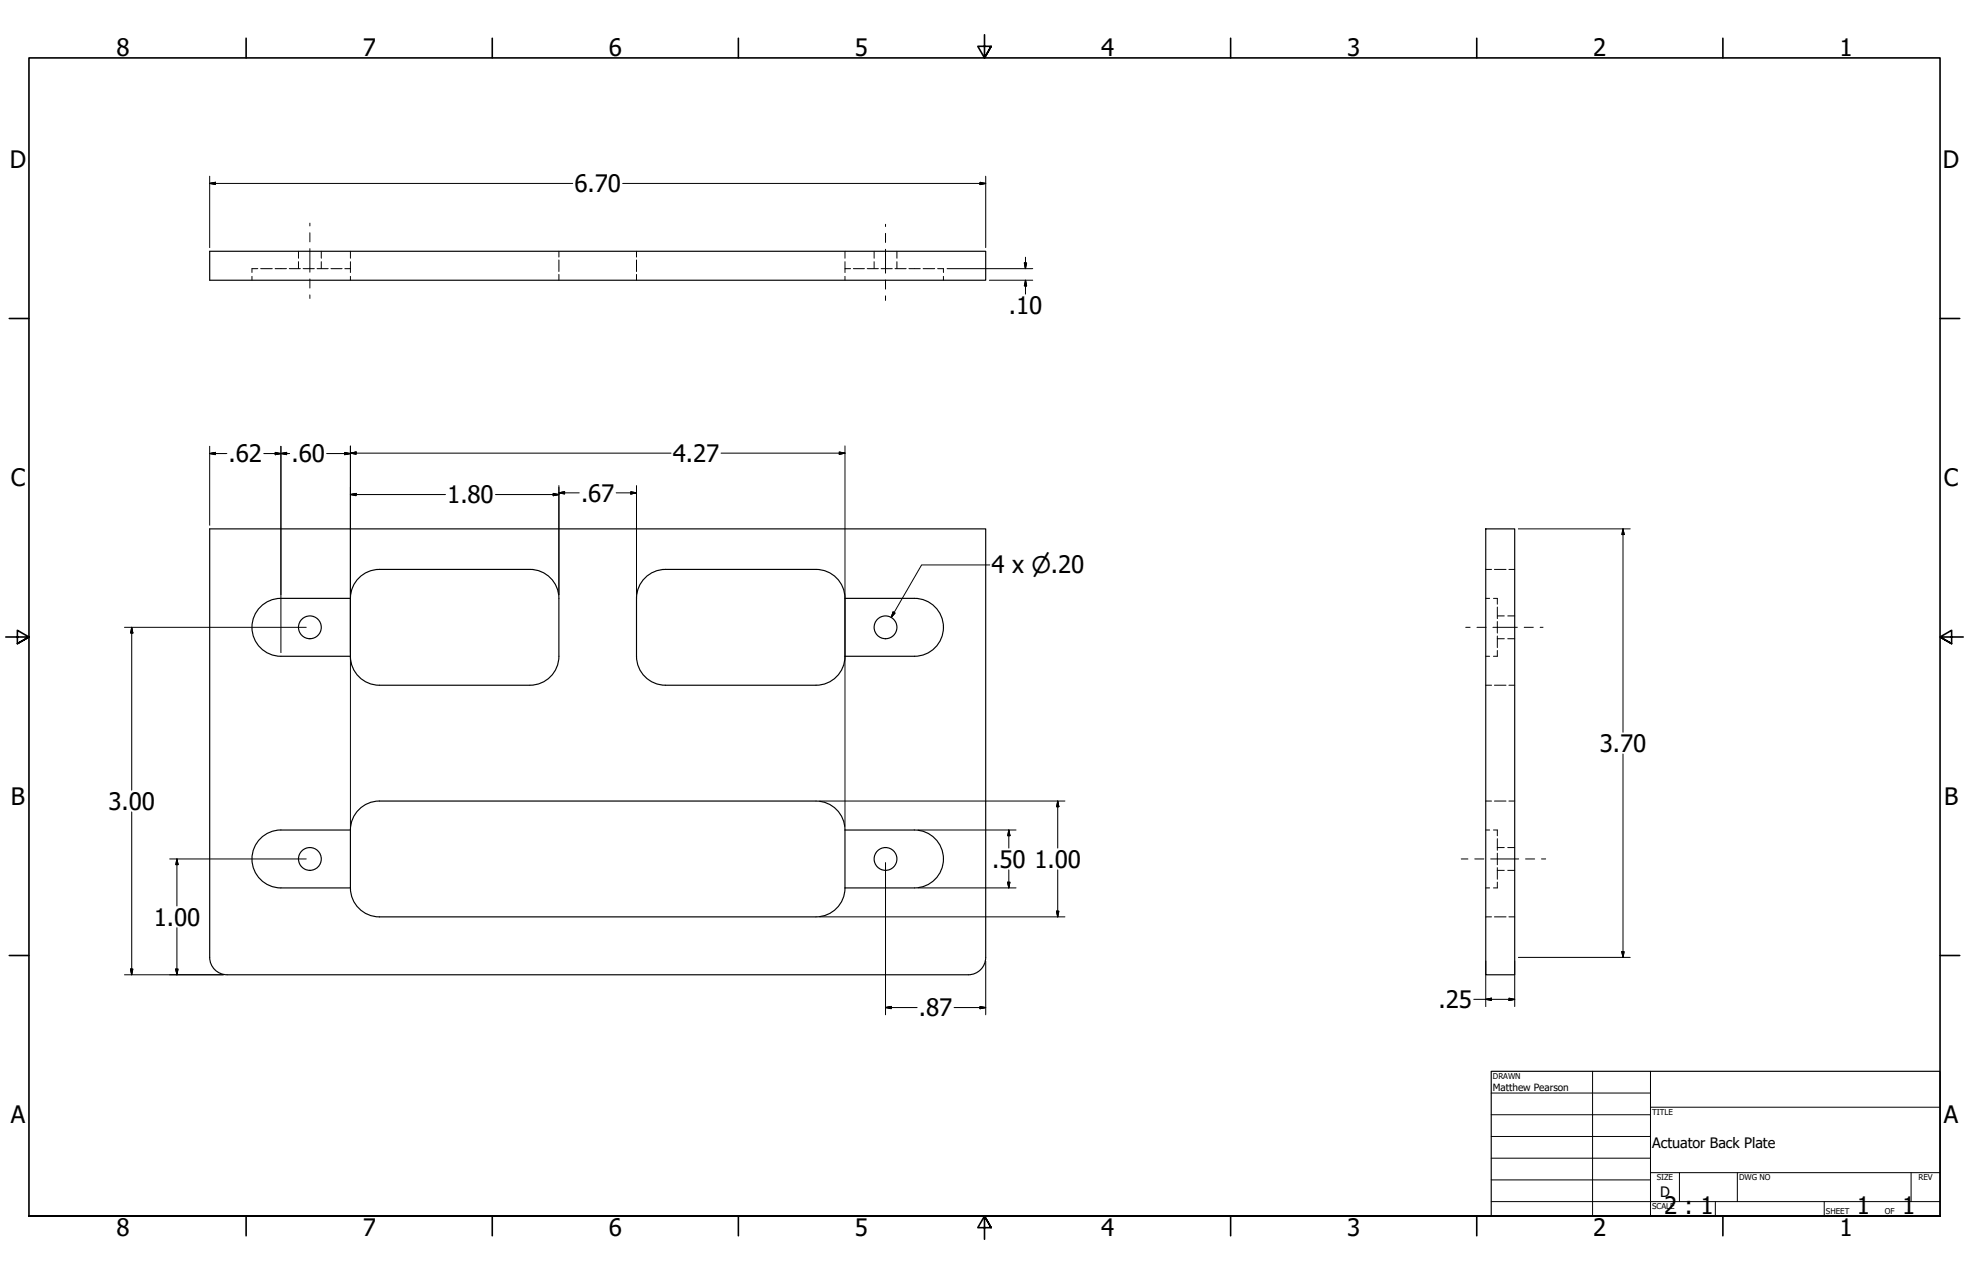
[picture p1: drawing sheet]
<svg xmlns="http://www.w3.org/2000/svg" width="864mm" height="559mm" viewBox="0 0 864 559" stroke-linecap="round" stroke-linejoin="round" font-family="sans-serif">
<!-- layer: Visible (ANSI) -->
<g fill="none" stroke="#000" stroke-width=".51">
<path d="M92 110.2h340.3v12.7h-340.3zM92 232h340.3v187.9a7.6 7.6 0 0 1-7.6 7.7h-325.1a7.6 7.6 0 0 1-7.6-7.7zM651.6 232h12.7v195.6h-12.7zM166.4 249.8h66a12.7 12.7 0 0 1 12.7 12.7v25.4a12.7 12.7 0 0 1-12.7 12.7h-66a12.7 12.7 0 0 1-12.7-12.7M166.4 249.8a12.7 12.7 0 0 0-12.7 12.7M153.7 262.5h-30.5a12.7 12.7 0 0 0-12.7 12.7 12.7 12.7 0 0 0 12.7 12.7h30.5M153.7 262.5v25.4M370.6 262.5a12.7 12.7 0 0 0-12.7-12.7h-66a12.7 12.7 0 0 0-12.7 12.7v25.4a12.7 12.7 0 0 0 12.7 12.7h66a12.7 12.7 0 0 0 12.7-12.7M370.6 262.5h30.5a12.7 12.7 0 0 1 12.7 12.7 12.7 12.7 0 0 1-12.7 12.7h-30.5M370.6 262.5v25.4M166.4 351.4h191.5a12.7 12.7 0 0 1 12.7 12.7M166.4 351.4a12.7 12.7 0 0 0-12.7 12.7"/>
<path d="M153.7 364.1h-30.5a12.7 12.7 0 0 0-12.7 12.7 12.7 12.7 0 0 0 12.7 12.7h30.5M153.7 364.1v25.4M370.6 364.1h30.5a12.7 12.7 0 0 1 12.7 12.7 12.7 12.7 0 0 1-12.7 12.7h-30.5M370.6 364.1v25.4M153.7 389.5a12.7 12.7 0 0 0 12.7 12.7h191.5a12.7 12.7 0 0 0 12.7-12.7"/>
<circle cx="135.9" cy="275.2" r="5"/>
<circle cx="388.4" cy="275.2" r="5"/>
<circle cx="135.9" cy="376.8" r="5"/>
<circle cx="388.4" cy="376.8" r="5"/>
</g>
<!-- layer: Hidden (ANSI) -->
<g fill="none" stroke="#000" stroke-width=".44">
<path d="M113.1 117.8h-2.6v1.7M114.3 117.8h5.1M120.7 117.8h5M126.9 117.8h4.8M130.9 110.2v3.1M130.9 114.8v3M133 117.8h4.8M139.1 117.8h4.8M140.9 110.2v3.1M140.9 114.8v3M145.2 117.8h4.8M151.3 117.8h2.4"/>
<path d="M153.7 110.2v3.1M153.7 114.8v4.7M245.1 110.2v2.6M245.1 114v5.1M279.2 110.2v2.6M279.2 114v5.1M370.6 110.2v3.1M370.6 114.8v3M373 117.8h-2.4v1.7M374.3 117.8h4.8M380.4 117.8h4.8M383.4 110.2v3.1"/>
<path d="M383.4 114.8v3M386.5 117.8h4.8M392.6 117.8h4.8M393.4 110.2v3.1M393.4 114.8v3M398.7 117.8h4.9M404.9 117.8h5.1M411.2 117.8h2.6v1.7M110.5 121.2v1.7M153.7 121.2v1.7M245.1 120.4v2.5M279.2 120.4v2.5"/>
<path d="M370.6 121.2v1.7M413.8 121.2v1.7M651.6 249.8h2.6M655.5 249.8h5M661.8 249.8h2.5M651.6 262.5h1.7M655 262.5h1.7v2.5M656.7 266.3v5M656.7 272.6v5.1M656.7 279v5M656.7 270.2h3.1M661.3 270.2h3"/>
<path d="M651.6 287.9h1.7M656.7 285.3v2.6h-1.7M656.7 280.2h3.1M661.3 280.2h3M651.6 300.6h2.6M655.5 300.6h5M661.8 300.6h2.5M651.6 351.4h2.6M655.5 351.4h5M661.8 351.4h2.5M651.6 364.1h1.7M655 364.1h1.7v2.5"/>
<path d="M656.7 367.9v5M656.7 374.2v5.1M656.7 371.8h3.1M661.3 371.8h3M651.6 389.5h1.7M656.7 386.9v2.6h-1.7M656.7 380.6v5M656.7 381.8h3.1M661.3 381.8h3M651.6 402.2h2.6M655.5 402.2h5M661.8 402.2h2.5"/>
</g>
<!-- layer: Border (ANSI) -->
<g fill="none" stroke="#000" stroke-width=".71">
<path d="M107.9 16.8v8.6M215.9 16.8v8.6M323.8 16.8v8.6M431.8 15.2v10.2l-2.9-5.1h5.8l-2.9 5.1 2.9-5.1M539.8 16.8v8.6M647.7 16.8v8.6M755.6 16.8v8.6M4.1 139.7h8.6M850.9 139.7h8.6M2.5 279.4h10.2l-5.1-2.9v5.8l5.1-2.9-5.1 2.9M861.1 279.4h-10.2l5.1-2.9v5.8l-5.1-2.9 5.1 2.9M4.1 419.1h8.6"/>
<path d="M850.9 419.1h8.6M12.7 533.4v-508h838.2v508h-838.2h838.2M107.9 533.4v8.6M215.9 533.4v8.6M323.8 533.4v8.6M434.7 538.5l-2.9-5.1 2.9 5.1h-5.8l2.9-5.1v10.2M539.8 533.4v8.6M647.7 533.4v8.6M755.6 533.4v8.6"/>
</g>
<!-- layer: Title (ANSI) -->
<g fill="none" stroke="#000" stroke-width=".44">
<path d="M654 479.4h69.9M698.5 469.9v63.5M723.9 469.9v63.5M654 488.9h69.9M654 498.5h69.9M723.9 485.6h127M654 508h69.9M654 517.5h69.9M723.9 514.3h127M736.6 514.3v12.7M762 514.3v12.7M838.2 514.3v12.7"/>
<path d="M654 527h196.9M752.3 527v6.4M800.1 527v6.4"/>
</g>
<path d="M654 469.9h196.9v63.5h-196.9z" fill="none" stroke="#000" stroke-width=".51"/>
<!-- layer: Dimension (ANSI) -->
<g fill="none" stroke="#000" stroke-width=".44">
<path d="M92 77.3v31.3M429.8 80l2.5 .5-2.5 .5zM432.3 77.3v31.3M92 80.5l2.5-.5v1zM92 80.5h159.2M273.1 80.5h159.2M415.4 117.8h37.6M449.3 115.3h1l-.5 2.5zM449.8 112.8v5M433.9 122.9h19.1M449.8 122.9l.5 2.5h-1zM449.8 122.9v6.1"/>
<path d="M92 198.9l2.5-.5v1zM92 195.8v34.6M92 198.9h7.5M115.7 198.9h11.3M120.7 198.4l2.5 .5-2.5 .5zM123.2 198.9l2.5-.5v1zM123.2 195.8v90.5M143.3 198.9h10.4M151.2 198.4l2.5 .5-2.5 .5zM153.7 198.8l2.5-.5v1zM153.7 195.6v166.9M153.7 198.8h140.6"/>
<path d="M316.3 198.8h54.3M368.1 198.3l2.5 .5-2.5 .5zM370.6 195.6v166.9M153.7 216.9l2.5-.5v1zM153.7 216.9h41.7M217.3 216.9h27.8M242.6 216.4l2.5 .5-2.5 .5zM245.1 216.2l2.5-.5v1zM245.1 213v47.9M245.1 216.2h8.9M270.3 216.2h8.9M276.7 215.7l2.5 .5-2.5 .5z"/>
<path d="M279.2 213v47.9M665.9 232h49.1M711.8 232l.5 2.5h-1zM711.8 232v89.2M434.1 247.8h-29.9l-13.3 23M54.6 275.2h79.7M57.8 275.2l.5 2.5h-1zM57.8 275.2v71.4M391.7 268.4l.9 .5-1.7 1.9zM711.8 330.7v89.2M57.8 356.1v71.5M359.5 351.4h107.6"/>
<path d="M463.9 351.4l.5 2.5h-1zM463.9 351.4v20.6M74.4 376.8h59.9M77.6 376.8l.5 2.5h-1zM77.6 376.8v20.6M388.4 378.3v66.8M402.7 364.1h42.9M442.5 364.1l.5 2.5h-1zM442.5 364.1v7.9M402.7 389.5h42.9M442 387h1l-.5 2.5zM442.5 381.5v8"/>
<path d="M463.4 399.7h1l-.5 2.5zM463.9 381.5v20.7M77.6 406.9v20.7M359.5 402.2h107.6M665.9 419.9h49.1M711.3 417.4h1l-.5 2.5zM54.6 427.6h43.4M57.3 425.1h1l-.5 2.5zM77.1 425.1h1l-.5 2.5zM432.3 421.5v23.6M646.4 438.3h17.9M651.6 438.3l2.5-.5v1z"/>
<path d="M651.6 421.5v20M661.8 437.8l2.5 .5-2.5 .5zM664.3 421.5v20M388.4 441.9l2.5-.5v1zM388.4 441.9h13.9M418.5 441.9h13.8M429.8 441.4l2.5 .5-2.5 .5z"/>
</g>
<g fill="#000" stroke="#000" stroke-width=".44">
<path d="M92 80.5l2.5-.5zM92 80.5l2.5-.5v1zM429.8 81l2.5-.5zM429.8 80l2.5 .5-2.5 .5zM449.3 115.3l.5 2.5zM449.3 115.3h1l-.5 2.5zM449.8 122.9l.5 2.5zM449.8 122.9l.5 2.5h-1zM92 198.9l2.5-.5zM92 198.9l2.5-.5v1zM120.7 199.4l2.5-.5zM120.7 198.4l2.5 .5-2.5 .5z"/>
<path d="M123.2 198.9l2.5-.5zM123.2 198.9l2.5-.5v1zM151.2 199.4l2.5-.5zM151.2 198.4l2.5 .5-2.5 .5zM153.7 198.8l2.5-.5zM153.7 198.8l2.5-.5v1zM368.1 199.3l2.5-.5zM368.1 198.3l2.5 .5-2.5 .5zM153.7 216.9l2.5-.5zM153.7 216.9l2.5-.5v1zM242.6 217.4l2.5-.5zM242.6 216.4l2.5 .5-2.5 .5z"/>
<path d="M245.1 216.2l2.5-.5zM245.1 216.2l2.5-.5v1zM276.7 216.7l2.5-.5zM276.7 215.7l2.5 .5-2.5 .5zM711.8 232l.5 2.5zM711.8 232l.5 2.5h-1zM57.8 275.2l.5 2.5zM57.8 275.2l.5 2.5h-1zM391.7 268.4l-.8 2.4zM391.7 268.4l.9 .5-1.7 1.9zM463.9 351.4l.5 2.5zM463.9 351.4l.5 2.5h-1z"/>
<path d="M77.6 376.8l.5 2.5zM77.6 376.8l.5 2.5h-1zM442.5 364.1l.5 2.5zM442.5 364.1l.5 2.5h-1zM442 387l.5 2.5zM442 387h1l-.5 2.5zM463.4 399.7l.5 2.5zM463.4 399.7h1l-.5 2.5zM711.3 417.4l.5 2.5zM711.3 417.4h1l-.5 2.5zM57.3 425.1l.5 2.5zM57.3 425.1h1l-.5 2.5z"/>
<path d="M77.1 425.1l.5 2.5zM77.1 425.1h1l-.5 2.5zM651.6 438.3l2.5-.5zM651.6 438.3l2.5-.5v1zM661.8 438.8l2.5-.5zM661.8 437.8l2.5 .5-2.5 .5zM388.4 441.9l2.5-.5zM388.4 441.9l2.5-.5v1zM429.8 442.4l2.5-.5zM429.8 441.4l2.5 .5-2.5 .5z"/>
</g>
<!-- layer: Centerline (ANSI) -->
<g fill="none" stroke="#000" stroke-width=".44">
<path d="M135.9 97.9v1.2M388.4 98.4v1M135.9 102.1v4M135.9 109.1v10.3M388.4 102.4v3.9M388.4 109.3v10.5M135.9 122.4v4M135.9 129.4v1.5M388.4 122.8v4M388.4 129.8v2M642.9 275.2h1.9M647.8 275.2h4"/>
<path d="M654.8 275.2h10.7M668.5 275.2h4M675.5 275.2h1.3M640.9 376.8h2.9M646.8 376.8h4M653.8 376.8h12.3M669.1 376.8h4M676.1 376.8h1.8"/>
</g>
<g font-size="10.5">
<text x="51.1" y="24.4">8</text>
<text x="159.1" y="24.4">7</text>
<text x="267" y="24.4">6</text>
<text x="375" y="24.4">5</text>
<text x="482.9" y="24.4">4</text>
<text x="590.9" y="24.4">3</text>
<text x="698.8" y="24.4">2</text>
<text x="806.8" y="24.4">1</text>
<text x="4.3" y="73.7">D</text>
<text x="852.2" y="73.7">D</text>
<text x="252" y="84.3">6.70</text>
<text x="442.5" y="137.6">.10</text>
<text x="100.3" y="202.7">.62</text>
<text x="127.8" y="202.7">.60</text>
<text x="295.1" y="202.6">4.27</text>
<text x="4.7" y="213.4">C</text>
<text x="852.6" y="213.4">C</text>
<text x="196.2" y="220.7">1.80</text>
<text x="254.8" y="220">.67</text>
<text x="434.9" y="251.5">4 x ⌀.20</text>
<text x="701.7" y="329.8">3.70</text>
<text x="4.8" y="353.1">B</text>
<text x="852.6" y="353.1">B</text>
<text x="47.6" y="355.2">3.00</text>
<text x="435.2" y="380.6">.50</text>
<text x="453.7" y="380.6">1.00</text>
<text x="67.4" y="406">1.00</text>
<text x="631" y="442.1">.25</text>
<text x="403.1" y="445.7">.87</text>
<text x="4.7" y="492.8">A</text>
<text x="852.5" y="492.8">A</text>
<text x="729.9" y="532.6">2 : 1</text>
<text x="814.4" y="532.6">1</text>
<text x="834.2" y="532.6">1</text>
<text x="51.1" y="542">8</text>
<text x="159.1" y="542">7</text>
<text x="267" y="542">6</text>
<text x="375" y="542">5</text>
<text x="482.9" y="542">4</text>
<text x="590.9" y="542">3</text>
<text x="698.8" y="542">2</text>
<text x="806.8" y="542">1</text>
</g>
<g font-size="6.3">
<text x="724.7" y="503.4">Actuator Back Plate</text>
<text x="728.1" y="524.9">D</text>
</g>
<text font-size="4.4" x="654.8" y="478.6">Matthew Pearson</text>
<g font-size="3.5">
<text x="654.8" y="473.2">DRAWN</text>
<text x="724.7" y="488.9">TITLE</text>
<text x="726.7" y="517.7">SIZE</text>
<text x="762.8" y="517.7">DWG NO</text>
<text x="841.4" y="517.7">REV</text>
<text x="724.7" y="530.4">SCALE</text>
<text x="800.9" y="532.6">SHEET</text>
<text x="826.7" y="532.6">OF</text>
</g>
</svg>
